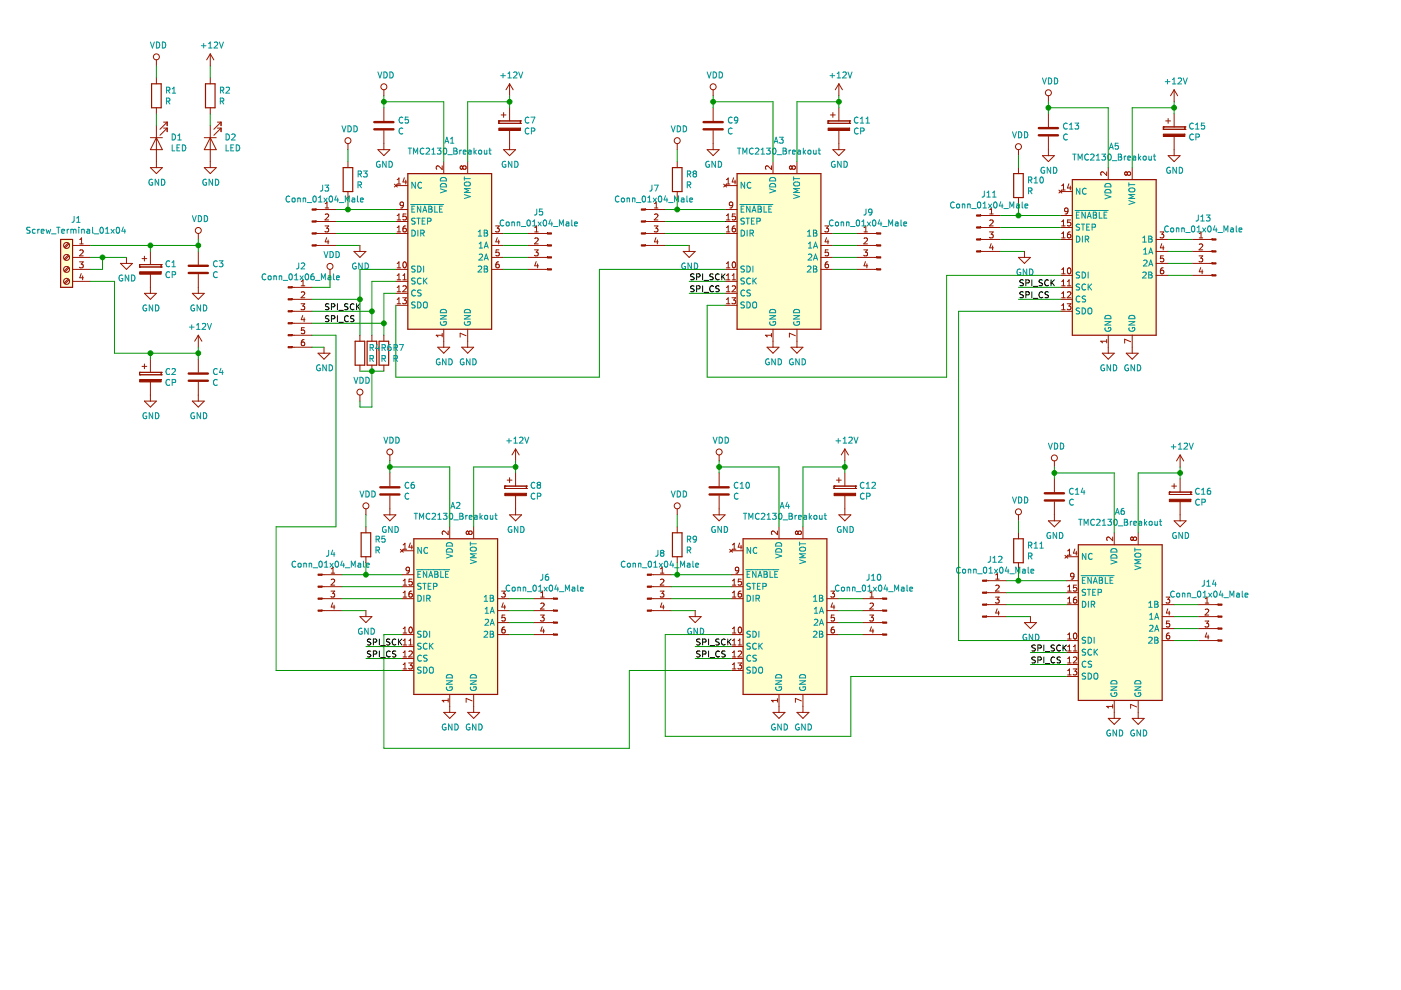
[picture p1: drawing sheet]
EESchema Schematic File Version 4
LIBS:RAMPS_1.4.2.3-cache
EELAYER 26 0
EELAYER END
$Descr A4 11693 8268
encoding utf-8
Sheet 1 1
Title ""
Date ""
Rev ""
Comp ""
Comment1 ""
Comment2 ""
Comment3 ""
Comment4 ""
$EndDescr
$Comp
L Driver_Motor:TMC2130_Breakout A1
U 1 1
P 3700 2050
F 0 "A1" H 3750 2928 50  0000 C CNN
F 1 "TMC2130_Breakout" H 3750 2837 50  0000 C CNN
F 2 "Module:Pololu_Breakout-16_15.2x20.3mm" H 3975 1300 50  0001 L CNN
F 3 "" H 3800 1750 50  0001 C CNN
	1    3700 2050
	1    0    0    -1  
$EndComp
$Comp
L Device:CP C2
U 1 1
P 1250 3150
F 0 "C2" H 1368 3196 50  0000 L CNN
F 1 "CP" H 1368 3105 50  0000 L CNN
F 2 "Capacitor_THT:CP_Radial_D10.0mm_P5.00mm" H 1288 3000 50  0001 C CNN
F 3 "~" H 1250 3150 50  0001 C CNN
	1    1250 3150
	1    0    0    -1  
$EndComp
$Comp
L Device:CP C7
U 1 1
P 4250 1050
F 0 "C7" H 4368 1096 50  0000 L CNN
F 1 "CP" H 4368 1005 50  0000 L CNN
F 2 "Capacitor_THT:CP_Radial_D10.0mm_P5.00mm" H 4288 900 50  0001 C CNN
F 3 "~" H 4250 1050 50  0001 C CNN
	1    4250 1050
	1    0    0    -1  
$EndComp
$Comp
L Device:C C4
U 1 1
P 1650 3150
F 0 "C4" H 1765 3196 50  0000 L CNN
F 1 "C" H 1765 3105 50  0000 L CNN
F 2 "Capacitor_SMD:C_0805_2012Metric" H 1688 3000 50  0001 C CNN
F 3 "~" H 1650 3150 50  0001 C CNN
	1    1650 3150
	1    0    0    -1  
$EndComp
$Comp
L Device:C C5
U 1 1
P 3200 1050
F 0 "C5" H 3315 1096 50  0000 L CNN
F 1 "C" H 3315 1005 50  0000 L CNN
F 2 "Capacitor_SMD:C_0805_2012Metric" H 3238 900 50  0001 C CNN
F 3 "~" H 3200 1050 50  0001 C CNN
	1    3200 1050
	1    0    0    -1  
$EndComp
$Comp
L Connector:Conn_01x04_Male J5
U 1 1
P 4600 2050
F 0 "J5" H 4706 2328 50  0000 C CNN
F 1 "Conn_01x04_Male" H 4706 2237 50  0000 C CNN
F 2 "Connector_PinHeader_2.54mm:PinHeader_1x04_P2.54mm_Vertical" H 4600 2050 50  0001 C CNN
F 3 "~" H 4600 2050 50  0001 C CNN
	1    4600 2050
	-1   0    0    -1  
$EndComp
Wire Wire Line
	4400 1950 4200 1950
Wire Wire Line
	4400 2050 4200 2050
Wire Wire Line
	4200 2150 4400 2150
Wire Wire Line
	4200 2250 4400 2250
$Comp
L power:GND #PWR025
U 1 1
P 4250 1200
F 0 "#PWR025" H 4250 950 50  0001 C CNN
F 1 "GND" H 4255 1027 50  0000 C CNN
F 2 "" H 4250 1200 50  0001 C CNN
F 3 "" H 4250 1200 50  0001 C CNN
	1    4250 1200
	1    0    0    -1  
$EndComp
$Comp
L power:GND #PWR017
U 1 1
P 3200 1200
F 0 "#PWR017" H 3200 950 50  0001 C CNN
F 1 "GND" H 3205 1027 50  0000 C CNN
F 2 "" H 3200 1200 50  0001 C CNN
F 3 "" H 3200 1200 50  0001 C CNN
	1    3200 1200
	1    0    0    -1  
$EndComp
$Comp
L power:GND #PWR020
U 1 1
P 3700 2850
F 0 "#PWR020" H 3700 2600 50  0001 C CNN
F 1 "GND" H 3705 2677 50  0000 C CNN
F 2 "" H 3700 2850 50  0001 C CNN
F 3 "" H 3700 2850 50  0001 C CNN
	1    3700 2850
	1    0    0    -1  
$EndComp
$Comp
L power:GND #PWR022
U 1 1
P 3900 2850
F 0 "#PWR022" H 3900 2600 50  0001 C CNN
F 1 "GND" H 3905 2677 50  0000 C CNN
F 2 "" H 3900 2850 50  0001 C CNN
F 3 "" H 3900 2850 50  0001 C CNN
	1    3900 2850
	1    0    0    -1  
$EndComp
$Comp
L power:+12V #PWR024
U 1 1
P 4250 800
F 0 "#PWR024" H 4250 650 50  0001 C CNN
F 1 "+12V" H 4265 973 50  0000 C CNN
F 2 "" H 4250 800 50  0001 C CNN
F 3 "" H 4250 800 50  0001 C CNN
	1    4250 800 
	1    0    0    -1  
$EndComp
$Comp
L power:VDD #PWR016
U 1 1
P 3200 800
F 0 "#PWR016" H 3200 650 50  0001 C CNN
F 1 "VDD" H 3217 973 50  0000 C CNN
F 2 "" H 3200 800 50  0001 C CNN
F 3 "" H 3200 800 50  0001 C CNN
	1    3200 800 
	1    0    0    -1  
$EndComp
Wire Wire Line
	3900 1350 3900 850 
Wire Wire Line
	4250 850  4250 900 
Wire Wire Line
	4250 800  4250 850 
Connection ~ 4250 850 
Wire Wire Line
	3700 1350 3700 850 
Wire Wire Line
	3700 850  3200 850 
Wire Wire Line
	3200 850  3200 800 
Wire Wire Line
	3200 900  3200 850 
Connection ~ 3200 850 
Wire Wire Line
	3900 850  4250 850 
$Comp
L Connector:Conn_01x04_Male J3
U 1 1
P 2600 1850
F 0 "J3" H 2706 2128 50  0000 C CNN
F 1 "Conn_01x04_Male" H 2706 2037 50  0000 C CNN
F 2 "Connector_PinHeader_2.54mm:PinHeader_1x04_P2.54mm_Vertical" H 2600 1850 50  0001 C CNN
F 3 "~" H 2600 1850 50  0001 C CNN
	1    2600 1850
	1    0    0    -1  
$EndComp
Wire Wire Line
	3000 2050 2800 2050
$Comp
L power:GND #PWR014
U 1 1
P 3000 2050
F 0 "#PWR014" H 3000 1800 50  0001 C CNN
F 1 "GND" H 3005 1877 50  0000 C CNN
F 2 "" H 3000 2050 50  0001 C CNN
F 3 "" H 3000 2050 50  0001 C CNN
	1    3000 2050
	1    0    0    -1  
$EndComp
Wire Wire Line
	2800 1750 2900 1750
Wire Wire Line
	2800 1850 3300 1850
Wire Wire Line
	2800 1950 3300 1950
$Comp
L Device:CP C1
U 1 1
P 1250 2250
F 0 "C1" H 1368 2296 50  0000 L CNN
F 1 "CP" H 1368 2205 50  0000 L CNN
F 2 "Capacitor_THT:CP_Radial_D10.0mm_P5.00mm" H 1288 2100 50  0001 C CNN
F 3 "~" H 1250 2250 50  0001 C CNN
	1    1250 2250
	1    0    0    -1  
$EndComp
$Comp
L Device:C C3
U 1 1
P 1650 2250
F 0 "C3" H 1765 2296 50  0000 L CNN
F 1 "C" H 1765 2205 50  0000 L CNN
F 2 "Capacitor_SMD:C_0805_2012Metric" H 1688 2100 50  0001 C CNN
F 3 "~" H 1650 2250 50  0001 C CNN
	1    1650 2250
	1    0    0    -1  
$EndComp
$Comp
L power:GND #PWR07
U 1 1
P 1650 2400
F 0 "#PWR07" H 1650 2150 50  0001 C CNN
F 1 "GND" H 1655 2227 50  0000 C CNN
F 2 "" H 1650 2400 50  0001 C CNN
F 3 "" H 1650 2400 50  0001 C CNN
	1    1650 2400
	1    0    0    -1  
$EndComp
$Comp
L power:GND #PWR02
U 1 1
P 1250 2400
F 0 "#PWR02" H 1250 2150 50  0001 C CNN
F 1 "GND" H 1255 2227 50  0000 C CNN
F 2 "" H 1250 2400 50  0001 C CNN
F 3 "" H 1250 2400 50  0001 C CNN
	1    1250 2400
	1    0    0    -1  
$EndComp
$Comp
L power:GND #PWR03
U 1 1
P 1250 3300
F 0 "#PWR03" H 1250 3050 50  0001 C CNN
F 1 "GND" H 1255 3127 50  0000 C CNN
F 2 "" H 1250 3300 50  0001 C CNN
F 3 "" H 1250 3300 50  0001 C CNN
	1    1250 3300
	1    0    0    -1  
$EndComp
$Comp
L power:GND #PWR09
U 1 1
P 1650 3300
F 0 "#PWR09" H 1650 3050 50  0001 C CNN
F 1 "GND" H 1655 3127 50  0000 C CNN
F 2 "" H 1650 3300 50  0001 C CNN
F 3 "" H 1650 3300 50  0001 C CNN
	1    1650 3300
	1    0    0    -1  
$EndComp
$Comp
L power:VDD #PWR06
U 1 1
P 1650 2000
F 0 "#PWR06" H 1650 1850 50  0001 C CNN
F 1 "VDD" H 1667 2173 50  0000 C CNN
F 2 "" H 1650 2000 50  0001 C CNN
F 3 "" H 1650 2000 50  0001 C CNN
	1    1650 2000
	1    0    0    -1  
$EndComp
$Comp
L power:+12V #PWR08
U 1 1
P 1650 2900
F 0 "#PWR08" H 1650 2750 50  0001 C CNN
F 1 "+12V" H 1665 3073 50  0000 C CNN
F 2 "" H 1650 2900 50  0001 C CNN
F 3 "" H 1650 2900 50  0001 C CNN
	1    1650 2900
	1    0    0    -1  
$EndComp
Wire Wire Line
	1250 3000 1250 2950
Wire Wire Line
	1250 2950 1650 2950
Wire Wire Line
	1650 2950 1650 2900
Wire Wire Line
	1650 3000 1650 2950
Connection ~ 1650 2950
Wire Wire Line
	1250 2100 1250 2050
Wire Wire Line
	1250 2050 1650 2050
Wire Wire Line
	1650 2050 1650 2000
Wire Wire Line
	1650 2100 1650 2050
Connection ~ 1650 2050
$Comp
L Connector:Screw_Terminal_01x04 J1
U 1 1
P 550 2150
F 0 "J1" H 470 2467 50  0000 C CNN
F 1 "Screw_Terminal_01x04" H 470 2376 50  0000 C CNN
F 2 "TerminalBlock_4Ucon:TerminalBlock_4Ucon_1x04_P3.50mm_Horizontal" H 550 2150 50  0001 C CNN
F 3 "~" H 550 2150 50  0001 C CNN
	1    550  2150
	-1   0    0    -1  
$EndComp
Wire Wire Line
	1250 2050 750  2050
Connection ~ 1250 2050
Wire Wire Line
	750  2350 950  2350
Wire Wire Line
	950  2350 950  2950
Wire Wire Line
	950  2950 1250 2950
Connection ~ 1250 2950
$Comp
L power:GND #PWR01
U 1 1
P 1050 2150
F 0 "#PWR01" H 1050 1900 50  0001 C CNN
F 1 "GND" H 1055 1977 50  0000 C CNN
F 2 "" H 1050 2150 50  0001 C CNN
F 3 "" H 1050 2150 50  0001 C CNN
	1    1050 2150
	1    0    0    -1  
$EndComp
Wire Wire Line
	1050 2150 850  2150
Wire Wire Line
	750  2250 850  2250
Wire Wire Line
	850  2250 850  2150
Connection ~ 850  2150
Wire Wire Line
	850  2150 750  2150
$Comp
L Device:LED D1
U 1 1
P 1300 1200
F 0 "D1" V 1245 1083 50  0000 R CNN
F 1 "LED" V 1336 1083 50  0000 R CNN
F 2 "LED_THT:LED_D1.8mm_W3.3mm_H2.4mm" H 1300 1200 50  0001 C CNN
F 3 "~" H 1300 1200 50  0001 C CNN
	1    1300 1200
	0    -1   1    0   
$EndComp
$Comp
L Device:R R1
U 1 1
P 1300 800
F 0 "R1" H 1370 846 50  0000 L CNN
F 1 "R" H 1370 755 50  0000 L CNN
F 2 "Resistor_SMD:R_0805_2012Metric" V 1230 800 50  0001 C CNN
F 3 "~" H 1300 800 50  0001 C CNN
	1    1300 800 
	1    0    0    -1  
$EndComp
$Comp
L power:GND #PWR05
U 1 1
P 1300 1350
F 0 "#PWR05" H 1300 1100 50  0001 C CNN
F 1 "GND" H 1305 1177 50  0000 C CNN
F 2 "" H 1300 1350 50  0001 C CNN
F 3 "" H 1300 1350 50  0001 C CNN
	1    1300 1350
	1    0    0    -1  
$EndComp
$Comp
L power:VDD #PWR04
U 1 1
P 1300 550
F 0 "#PWR04" H 1300 400 50  0001 C CNN
F 1 "VDD" H 1317 723 50  0000 C CNN
F 2 "" H 1300 550 50  0001 C CNN
F 3 "" H 1300 550 50  0001 C CNN
	1    1300 550 
	1    0    0    -1  
$EndComp
Wire Wire Line
	1300 550  1300 650 
Wire Wire Line
	1300 950  1300 1050
$Comp
L Device:LED D2
U 1 1
P 1750 1200
F 0 "D2" V 1695 1083 50  0000 R CNN
F 1 "LED" V 1786 1083 50  0000 R CNN
F 2 "LED_THT:LED_D1.8mm_W3.3mm_H2.4mm" H 1750 1200 50  0001 C CNN
F 3 "~" H 1750 1200 50  0001 C CNN
	1    1750 1200
	0    -1   1    0   
$EndComp
$Comp
L Device:R R2
U 1 1
P 1750 800
F 0 "R2" H 1820 846 50  0000 L CNN
F 1 "R" H 1820 755 50  0000 L CNN
F 2 "Resistor_SMD:R_0805_2012Metric" V 1680 800 50  0001 C CNN
F 3 "~" H 1750 800 50  0001 C CNN
	1    1750 800 
	1    0    0    -1  
$EndComp
$Comp
L power:GND #PWR011
U 1 1
P 1750 1350
F 0 "#PWR011" H 1750 1100 50  0001 C CNN
F 1 "GND" H 1755 1177 50  0000 C CNN
F 2 "" H 1750 1350 50  0001 C CNN
F 3 "" H 1750 1350 50  0001 C CNN
	1    1750 1350
	1    0    0    -1  
$EndComp
Wire Wire Line
	1750 550  1750 650 
Wire Wire Line
	1750 950  1750 1050
$Comp
L power:+12V #PWR010
U 1 1
P 1750 550
F 0 "#PWR010" H 1750 400 50  0001 C CNN
F 1 "+12V" H 1765 723 50  0000 C CNN
F 2 "" H 1750 550 50  0001 C CNN
F 3 "" H 1750 550 50  0001 C CNN
	1    1750 550 
	1    0    0    -1  
$EndComp
$Comp
L Driver_Motor:TMC2130_Breakout A3
U 1 1
P 6450 2050
F 0 "A3" H 6500 2928 50  0000 C CNN
F 1 "TMC2130_Breakout" H 6500 2837 50  0000 C CNN
F 2 "Module:Pololu_Breakout-16_15.2x20.3mm" H 6725 1300 50  0001 L CNN
F 3 "" H 6550 1750 50  0001 C CNN
	1    6450 2050
	1    0    0    -1  
$EndComp
$Comp
L Device:CP C11
U 1 1
P 7000 1050
F 0 "C11" H 7118 1096 50  0000 L CNN
F 1 "CP" H 7118 1005 50  0000 L CNN
F 2 "Capacitor_THT:CP_Radial_D10.0mm_P5.00mm" H 7038 900 50  0001 C CNN
F 3 "~" H 7000 1050 50  0001 C CNN
	1    7000 1050
	1    0    0    -1  
$EndComp
$Comp
L Device:C C9
U 1 1
P 5950 1050
F 0 "C9" H 6065 1096 50  0000 L CNN
F 1 "C" H 6065 1005 50  0000 L CNN
F 2 "Capacitor_SMD:C_0805_2012Metric" H 5988 900 50  0001 C CNN
F 3 "~" H 5950 1050 50  0001 C CNN
	1    5950 1050
	1    0    0    -1  
$EndComp
$Comp
L Connector:Conn_01x04_Male J9
U 1 1
P 7350 2050
F 0 "J9" H 7456 2328 50  0000 C CNN
F 1 "Conn_01x04_Male" H 7456 2237 50  0000 C CNN
F 2 "Connector_PinHeader_2.54mm:PinHeader_1x04_P2.54mm_Vertical" H 7350 2050 50  0001 C CNN
F 3 "~" H 7350 2050 50  0001 C CNN
	1    7350 2050
	-1   0    0    -1  
$EndComp
Wire Wire Line
	7150 1950 6950 1950
Wire Wire Line
	7150 2050 6950 2050
Wire Wire Line
	6950 2150 7150 2150
Wire Wire Line
	6950 2250 7150 2250
$Comp
L power:GND #PWR039
U 1 1
P 7000 1200
F 0 "#PWR039" H 7000 950 50  0001 C CNN
F 1 "GND" H 7005 1027 50  0000 C CNN
F 2 "" H 7000 1200 50  0001 C CNN
F 3 "" H 7000 1200 50  0001 C CNN
	1    7000 1200
	1    0    0    -1  
$EndComp
$Comp
L power:GND #PWR031
U 1 1
P 5950 1200
F 0 "#PWR031" H 5950 950 50  0001 C CNN
F 1 "GND" H 5955 1027 50  0000 C CNN
F 2 "" H 5950 1200 50  0001 C CNN
F 3 "" H 5950 1200 50  0001 C CNN
	1    5950 1200
	1    0    0    -1  
$EndComp
$Comp
L power:GND #PWR034
U 1 1
P 6450 2850
F 0 "#PWR034" H 6450 2600 50  0001 C CNN
F 1 "GND" H 6455 2677 50  0000 C CNN
F 2 "" H 6450 2850 50  0001 C CNN
F 3 "" H 6450 2850 50  0001 C CNN
	1    6450 2850
	1    0    0    -1  
$EndComp
$Comp
L power:GND #PWR036
U 1 1
P 6650 2850
F 0 "#PWR036" H 6650 2600 50  0001 C CNN
F 1 "GND" H 6655 2677 50  0000 C CNN
F 2 "" H 6650 2850 50  0001 C CNN
F 3 "" H 6650 2850 50  0001 C CNN
	1    6650 2850
	1    0    0    -1  
$EndComp
$Comp
L power:+12V #PWR038
U 1 1
P 7000 800
F 0 "#PWR038" H 7000 650 50  0001 C CNN
F 1 "+12V" H 7015 973 50  0000 C CNN
F 2 "" H 7000 800 50  0001 C CNN
F 3 "" H 7000 800 50  0001 C CNN
	1    7000 800 
	1    0    0    -1  
$EndComp
$Comp
L power:VDD #PWR030
U 1 1
P 5950 800
F 0 "#PWR030" H 5950 650 50  0001 C CNN
F 1 "VDD" H 5967 973 50  0000 C CNN
F 2 "" H 5950 800 50  0001 C CNN
F 3 "" H 5950 800 50  0001 C CNN
	1    5950 800 
	1    0    0    -1  
$EndComp
Wire Wire Line
	6650 1350 6650 850 
Wire Wire Line
	7000 850  7000 900 
Wire Wire Line
	7000 800  7000 850 
Connection ~ 7000 850 
Wire Wire Line
	6450 1350 6450 850 
Wire Wire Line
	6450 850  5950 850 
Wire Wire Line
	5950 850  5950 800 
Wire Wire Line
	5950 900  5950 850 
Connection ~ 5950 850 
Wire Wire Line
	6650 850  7000 850 
$Comp
L Connector:Conn_01x04_Male J7
U 1 1
P 5350 1850
F 0 "J7" H 5456 2128 50  0000 C CNN
F 1 "Conn_01x04_Male" H 5456 2037 50  0000 C CNN
F 2 "Connector_PinHeader_2.54mm:PinHeader_1x04_P2.54mm_Vertical" H 5350 1850 50  0001 C CNN
F 3 "~" H 5350 1850 50  0001 C CNN
	1    5350 1850
	1    0    0    -1  
$EndComp
Wire Wire Line
	5750 2050 5550 2050
$Comp
L power:GND #PWR028
U 1 1
P 5750 2050
F 0 "#PWR028" H 5750 1800 50  0001 C CNN
F 1 "GND" H 5755 1877 50  0000 C CNN
F 2 "" H 5750 2050 50  0001 C CNN
F 3 "" H 5750 2050 50  0001 C CNN
	1    5750 2050
	1    0    0    -1  
$EndComp
Wire Wire Line
	5550 1750 5650 1750
Wire Wire Line
	5550 1850 6050 1850
Wire Wire Line
	5550 1950 6050 1950
$Comp
L Driver_Motor:TMC2130_Breakout A5
U 1 1
P 9250 2100
F 0 "A5" H 9300 2978 50  0000 C CNN
F 1 "TMC2130_Breakout" H 9300 2887 50  0000 C CNN
F 2 "Module:Pololu_Breakout-16_15.2x20.3mm" H 9525 1350 50  0001 L CNN
F 3 "" H 9350 1800 50  0001 C CNN
	1    9250 2100
	1    0    0    -1  
$EndComp
$Comp
L Device:CP C15
U 1 1
P 9800 1100
F 0 "C15" H 9918 1146 50  0000 L CNN
F 1 "CP" H 9918 1055 50  0000 L CNN
F 2 "Capacitor_THT:CP_Radial_D10.0mm_P5.00mm" H 9838 950 50  0001 C CNN
F 3 "~" H 9800 1100 50  0001 C CNN
	1    9800 1100
	1    0    0    -1  
$EndComp
$Comp
L Device:C C13
U 1 1
P 8750 1100
F 0 "C13" H 8865 1146 50  0000 L CNN
F 1 "C" H 8865 1055 50  0000 L CNN
F 2 "Capacitor_SMD:C_0805_2012Metric" H 8788 950 50  0001 C CNN
F 3 "~" H 8750 1100 50  0001 C CNN
	1    8750 1100
	1    0    0    -1  
$EndComp
$Comp
L Connector:Conn_01x04_Male J13
U 1 1
P 10150 2100
F 0 "J13" H 10256 2378 50  0000 C CNN
F 1 "Conn_01x04_Male" H 10256 2287 50  0000 C CNN
F 2 "Connector_PinHeader_2.54mm:PinHeader_1x04_P2.54mm_Vertical" H 10150 2100 50  0001 C CNN
F 3 "~" H 10150 2100 50  0001 C CNN
	1    10150 2100
	-1   0    0    -1  
$EndComp
Wire Wire Line
	9950 2000 9750 2000
Wire Wire Line
	9950 2100 9750 2100
Wire Wire Line
	9750 2200 9950 2200
Wire Wire Line
	9750 2300 9950 2300
$Comp
L power:GND #PWR053
U 1 1
P 9800 1250
F 0 "#PWR053" H 9800 1000 50  0001 C CNN
F 1 "GND" H 9805 1077 50  0000 C CNN
F 2 "" H 9800 1250 50  0001 C CNN
F 3 "" H 9800 1250 50  0001 C CNN
	1    9800 1250
	1    0    0    -1  
$EndComp
$Comp
L power:GND #PWR045
U 1 1
P 8750 1250
F 0 "#PWR045" H 8750 1000 50  0001 C CNN
F 1 "GND" H 8755 1077 50  0000 C CNN
F 2 "" H 8750 1250 50  0001 C CNN
F 3 "" H 8750 1250 50  0001 C CNN
	1    8750 1250
	1    0    0    -1  
$EndComp
$Comp
L power:GND #PWR048
U 1 1
P 9250 2900
F 0 "#PWR048" H 9250 2650 50  0001 C CNN
F 1 "GND" H 9255 2727 50  0000 C CNN
F 2 "" H 9250 2900 50  0001 C CNN
F 3 "" H 9250 2900 50  0001 C CNN
	1    9250 2900
	1    0    0    -1  
$EndComp
$Comp
L power:GND #PWR050
U 1 1
P 9450 2900
F 0 "#PWR050" H 9450 2650 50  0001 C CNN
F 1 "GND" H 9455 2727 50  0000 C CNN
F 2 "" H 9450 2900 50  0001 C CNN
F 3 "" H 9450 2900 50  0001 C CNN
	1    9450 2900
	1    0    0    -1  
$EndComp
$Comp
L power:+12V #PWR052
U 1 1
P 9800 850
F 0 "#PWR052" H 9800 700 50  0001 C CNN
F 1 "+12V" H 9815 1023 50  0000 C CNN
F 2 "" H 9800 850 50  0001 C CNN
F 3 "" H 9800 850 50  0001 C CNN
	1    9800 850 
	1    0    0    -1  
$EndComp
$Comp
L power:VDD #PWR044
U 1 1
P 8750 850
F 0 "#PWR044" H 8750 700 50  0001 C CNN
F 1 "VDD" H 8767 1023 50  0000 C CNN
F 2 "" H 8750 850 50  0001 C CNN
F 3 "" H 8750 850 50  0001 C CNN
	1    8750 850 
	1    0    0    -1  
$EndComp
Wire Wire Line
	9450 1400 9450 900 
Wire Wire Line
	9800 900  9800 950 
Wire Wire Line
	9800 850  9800 900 
Connection ~ 9800 900 
Wire Wire Line
	9250 1400 9250 900 
Wire Wire Line
	9250 900  8750 900 
Wire Wire Line
	8750 900  8750 850 
Wire Wire Line
	8750 950  8750 900 
Connection ~ 8750 900 
Wire Wire Line
	9450 900  9800 900 
$Comp
L Connector:Conn_01x04_Male J11
U 1 1
P 8150 1900
F 0 "J11" H 8256 2178 50  0000 C CNN
F 1 "Conn_01x04_Male" H 8256 2087 50  0000 C CNN
F 2 "Connector_PinHeader_2.54mm:PinHeader_1x04_P2.54mm_Vertical" H 8150 1900 50  0001 C CNN
F 3 "~" H 8150 1900 50  0001 C CNN
	1    8150 1900
	1    0    0    -1  
$EndComp
Wire Wire Line
	8550 2100 8350 2100
$Comp
L power:GND #PWR042
U 1 1
P 8550 2100
F 0 "#PWR042" H 8550 1850 50  0001 C CNN
F 1 "GND" H 8555 1927 50  0000 C CNN
F 2 "" H 8550 2100 50  0001 C CNN
F 3 "" H 8550 2100 50  0001 C CNN
	1    8550 2100
	1    0    0    -1  
$EndComp
Wire Wire Line
	8350 1800 8500 1800
Wire Wire Line
	8350 1900 8850 1900
Wire Wire Line
	8350 2000 8850 2000
$Comp
L Driver_Motor:TMC2130_Breakout A2
U 1 1
P 3750 5100
F 0 "A2" H 3800 5978 50  0000 C CNN
F 1 "TMC2130_Breakout" H 3800 5887 50  0000 C CNN
F 2 "Module:Pololu_Breakout-16_15.2x20.3mm" H 4025 4350 50  0001 L CNN
F 3 "" H 3850 4800 50  0001 C CNN
	1    3750 5100
	1    0    0    -1  
$EndComp
$Comp
L Device:CP C8
U 1 1
P 4300 4100
F 0 "C8" H 4418 4146 50  0000 L CNN
F 1 "CP" H 4418 4055 50  0000 L CNN
F 2 "Capacitor_THT:CP_Radial_D10.0mm_P5.00mm" H 4338 3950 50  0001 C CNN
F 3 "~" H 4300 4100 50  0001 C CNN
	1    4300 4100
	1    0    0    -1  
$EndComp
$Comp
L Device:C C6
U 1 1
P 3250 4100
F 0 "C6" H 3365 4146 50  0000 L CNN
F 1 "C" H 3365 4055 50  0000 L CNN
F 2 "Capacitor_SMD:C_0805_2012Metric" H 3288 3950 50  0001 C CNN
F 3 "~" H 3250 4100 50  0001 C CNN
	1    3250 4100
	1    0    0    -1  
$EndComp
$Comp
L Connector:Conn_01x04_Male J6
U 1 1
P 4650 5100
F 0 "J6" H 4756 5378 50  0000 C CNN
F 1 "Conn_01x04_Male" H 4756 5287 50  0000 C CNN
F 2 "Connector_PinHeader_2.54mm:PinHeader_1x04_P2.54mm_Vertical" H 4650 5100 50  0001 C CNN
F 3 "~" H 4650 5100 50  0001 C CNN
	1    4650 5100
	-1   0    0    -1  
$EndComp
Wire Wire Line
	4450 5000 4250 5000
Wire Wire Line
	4450 5100 4250 5100
Wire Wire Line
	4250 5200 4450 5200
Wire Wire Line
	4250 5300 4450 5300
$Comp
L power:GND #PWR027
U 1 1
P 4300 4250
F 0 "#PWR027" H 4300 4000 50  0001 C CNN
F 1 "GND" H 4305 4077 50  0000 C CNN
F 2 "" H 4300 4250 50  0001 C CNN
F 3 "" H 4300 4250 50  0001 C CNN
	1    4300 4250
	1    0    0    -1  
$EndComp
$Comp
L power:GND #PWR019
U 1 1
P 3250 4250
F 0 "#PWR019" H 3250 4000 50  0001 C CNN
F 1 "GND" H 3255 4077 50  0000 C CNN
F 2 "" H 3250 4250 50  0001 C CNN
F 3 "" H 3250 4250 50  0001 C CNN
	1    3250 4250
	1    0    0    -1  
$EndComp
$Comp
L power:GND #PWR021
U 1 1
P 3750 5900
F 0 "#PWR021" H 3750 5650 50  0001 C CNN
F 1 "GND" H 3755 5727 50  0000 C CNN
F 2 "" H 3750 5900 50  0001 C CNN
F 3 "" H 3750 5900 50  0001 C CNN
	1    3750 5900
	1    0    0    -1  
$EndComp
$Comp
L power:GND #PWR023
U 1 1
P 3950 5900
F 0 "#PWR023" H 3950 5650 50  0001 C CNN
F 1 "GND" H 3955 5727 50  0000 C CNN
F 2 "" H 3950 5900 50  0001 C CNN
F 3 "" H 3950 5900 50  0001 C CNN
	1    3950 5900
	1    0    0    -1  
$EndComp
$Comp
L power:+12V #PWR026
U 1 1
P 4300 3850
F 0 "#PWR026" H 4300 3700 50  0001 C CNN
F 1 "+12V" H 4315 4023 50  0000 C CNN
F 2 "" H 4300 3850 50  0001 C CNN
F 3 "" H 4300 3850 50  0001 C CNN
	1    4300 3850
	1    0    0    -1  
$EndComp
$Comp
L power:VDD #PWR018
U 1 1
P 3250 3850
F 0 "#PWR018" H 3250 3700 50  0001 C CNN
F 1 "VDD" H 3267 4023 50  0000 C CNN
F 2 "" H 3250 3850 50  0001 C CNN
F 3 "" H 3250 3850 50  0001 C CNN
	1    3250 3850
	1    0    0    -1  
$EndComp
Wire Wire Line
	3950 4400 3950 3900
Wire Wire Line
	4300 3900 4300 3950
Wire Wire Line
	4300 3850 4300 3900
Connection ~ 4300 3900
Wire Wire Line
	3750 4400 3750 3900
Wire Wire Line
	3750 3900 3250 3900
Wire Wire Line
	3250 3900 3250 3850
Wire Wire Line
	3250 3950 3250 3900
Connection ~ 3250 3900
Wire Wire Line
	3950 3900 4300 3900
$Comp
L Connector:Conn_01x04_Male J4
U 1 1
P 2650 4900
F 0 "J4" H 2756 5178 50  0000 C CNN
F 1 "Conn_01x04_Male" H 2756 5087 50  0000 C CNN
F 2 "Connector_PinHeader_2.54mm:PinHeader_1x04_P2.54mm_Vertical" H 2650 4900 50  0001 C CNN
F 3 "~" H 2650 4900 50  0001 C CNN
	1    2650 4900
	1    0    0    -1  
$EndComp
Wire Wire Line
	3050 5100 2850 5100
$Comp
L power:GND #PWR015
U 1 1
P 3050 5100
F 0 "#PWR015" H 3050 4850 50  0001 C CNN
F 1 "GND" H 3055 4927 50  0000 C CNN
F 2 "" H 3050 5100 50  0001 C CNN
F 3 "" H 3050 5100 50  0001 C CNN
	1    3050 5100
	1    0    0    -1  
$EndComp
Wire Wire Line
	2850 4800 3050 4800
Wire Wire Line
	2850 4900 3350 4900
Wire Wire Line
	2850 5000 3350 5000
$Comp
L Driver_Motor:TMC2130_Breakout A4
U 1 1
P 6500 5100
F 0 "A4" H 6550 5978 50  0000 C CNN
F 1 "TMC2130_Breakout" H 6550 5887 50  0000 C CNN
F 2 "Module:Pololu_Breakout-16_15.2x20.3mm" H 6775 4350 50  0001 L CNN
F 3 "" H 6600 4800 50  0001 C CNN
	1    6500 5100
	1    0    0    -1  
$EndComp
$Comp
L Device:CP C12
U 1 1
P 7050 4100
F 0 "C12" H 7168 4146 50  0000 L CNN
F 1 "CP" H 7168 4055 50  0000 L CNN
F 2 "Capacitor_THT:CP_Radial_D10.0mm_P5.00mm" H 7088 3950 50  0001 C CNN
F 3 "~" H 7050 4100 50  0001 C CNN
	1    7050 4100
	1    0    0    -1  
$EndComp
$Comp
L Device:C C10
U 1 1
P 6000 4100
F 0 "C10" H 6115 4146 50  0000 L CNN
F 1 "C" H 6115 4055 50  0000 L CNN
F 2 "Capacitor_SMD:C_0805_2012Metric" H 6038 3950 50  0001 C CNN
F 3 "~" H 6000 4100 50  0001 C CNN
	1    6000 4100
	1    0    0    -1  
$EndComp
$Comp
L Connector:Conn_01x04_Male J10
U 1 1
P 7400 5100
F 0 "J10" H 7506 5378 50  0000 C CNN
F 1 "Conn_01x04_Male" H 7506 5287 50  0000 C CNN
F 2 "Connector_PinHeader_2.54mm:PinHeader_1x04_P2.54mm_Vertical" H 7400 5100 50  0001 C CNN
F 3 "~" H 7400 5100 50  0001 C CNN
	1    7400 5100
	-1   0    0    -1  
$EndComp
Wire Wire Line
	7200 5000 7000 5000
Wire Wire Line
	7200 5100 7000 5100
Wire Wire Line
	7000 5200 7200 5200
Wire Wire Line
	7000 5300 7200 5300
$Comp
L power:GND #PWR041
U 1 1
P 7050 4250
F 0 "#PWR041" H 7050 4000 50  0001 C CNN
F 1 "GND" H 7055 4077 50  0000 C CNN
F 2 "" H 7050 4250 50  0001 C CNN
F 3 "" H 7050 4250 50  0001 C CNN
	1    7050 4250
	1    0    0    -1  
$EndComp
$Comp
L power:GND #PWR033
U 1 1
P 6000 4250
F 0 "#PWR033" H 6000 4000 50  0001 C CNN
F 1 "GND" H 6005 4077 50  0000 C CNN
F 2 "" H 6000 4250 50  0001 C CNN
F 3 "" H 6000 4250 50  0001 C CNN
	1    6000 4250
	1    0    0    -1  
$EndComp
$Comp
L power:GND #PWR035
U 1 1
P 6500 5900
F 0 "#PWR035" H 6500 5650 50  0001 C CNN
F 1 "GND" H 6505 5727 50  0000 C CNN
F 2 "" H 6500 5900 50  0001 C CNN
F 3 "" H 6500 5900 50  0001 C CNN
	1    6500 5900
	1    0    0    -1  
$EndComp
$Comp
L power:GND #PWR037
U 1 1
P 6700 5900
F 0 "#PWR037" H 6700 5650 50  0001 C CNN
F 1 "GND" H 6705 5727 50  0000 C CNN
F 2 "" H 6700 5900 50  0001 C CNN
F 3 "" H 6700 5900 50  0001 C CNN
	1    6700 5900
	1    0    0    -1  
$EndComp
$Comp
L power:+12V #PWR040
U 1 1
P 7050 3850
F 0 "#PWR040" H 7050 3700 50  0001 C CNN
F 1 "+12V" H 7065 4023 50  0000 C CNN
F 2 "" H 7050 3850 50  0001 C CNN
F 3 "" H 7050 3850 50  0001 C CNN
	1    7050 3850
	1    0    0    -1  
$EndComp
$Comp
L power:VDD #PWR032
U 1 1
P 6000 3850
F 0 "#PWR032" H 6000 3700 50  0001 C CNN
F 1 "VDD" H 6017 4023 50  0000 C CNN
F 2 "" H 6000 3850 50  0001 C CNN
F 3 "" H 6000 3850 50  0001 C CNN
	1    6000 3850
	1    0    0    -1  
$EndComp
Wire Wire Line
	6700 4400 6700 3900
Wire Wire Line
	7050 3900 7050 3950
Wire Wire Line
	7050 3850 7050 3900
Connection ~ 7050 3900
Wire Wire Line
	6500 4400 6500 3900
Wire Wire Line
	6500 3900 6000 3900
Wire Wire Line
	6000 3900 6000 3850
Wire Wire Line
	6000 3950 6000 3900
Connection ~ 6000 3900
Wire Wire Line
	6700 3900 7050 3900
$Comp
L Connector:Conn_01x04_Male J8
U 1 1
P 5400 4900
F 0 "J8" H 5506 5178 50  0000 C CNN
F 1 "Conn_01x04_Male" H 5506 5087 50  0000 C CNN
F 2 "Connector_PinHeader_2.54mm:PinHeader_1x04_P2.54mm_Vertical" H 5400 4900 50  0001 C CNN
F 3 "~" H 5400 4900 50  0001 C CNN
	1    5400 4900
	1    0    0    -1  
$EndComp
Wire Wire Line
	5800 5100 5600 5100
$Comp
L power:GND #PWR029
U 1 1
P 5800 5100
F 0 "#PWR029" H 5800 4850 50  0001 C CNN
F 1 "GND" H 5805 4927 50  0000 C CNN
F 2 "" H 5800 5100 50  0001 C CNN
F 3 "" H 5800 5100 50  0001 C CNN
	1    5800 5100
	1    0    0    -1  
$EndComp
Wire Wire Line
	5600 4800 5650 4800
Wire Wire Line
	5600 4900 6100 4900
Wire Wire Line
	5600 5000 6100 5000
$Comp
L Driver_Motor:TMC2130_Breakout A6
U 1 1
P 9300 5150
F 0 "A6" H 9350 6028 50  0000 C CNN
F 1 "TMC2130_Breakout" H 9350 5937 50  0000 C CNN
F 2 "Module:Pololu_Breakout-16_15.2x20.3mm" H 9575 4400 50  0001 L CNN
F 3 "" H 9400 4850 50  0001 C CNN
	1    9300 5150
	1    0    0    -1  
$EndComp
$Comp
L Device:CP C16
U 1 1
P 9850 4150
F 0 "C16" H 9968 4196 50  0000 L CNN
F 1 "CP" H 9968 4105 50  0000 L CNN
F 2 "Capacitor_THT:CP_Radial_D10.0mm_P5.00mm" H 9888 4000 50  0001 C CNN
F 3 "~" H 9850 4150 50  0001 C CNN
	1    9850 4150
	1    0    0    -1  
$EndComp
$Comp
L Device:C C14
U 1 1
P 8800 4150
F 0 "C14" H 8915 4196 50  0000 L CNN
F 1 "C" H 8915 4105 50  0000 L CNN
F 2 "Capacitor_SMD:C_0805_2012Metric" H 8838 4000 50  0001 C CNN
F 3 "~" H 8800 4150 50  0001 C CNN
	1    8800 4150
	1    0    0    -1  
$EndComp
$Comp
L Connector:Conn_01x04_Male J14
U 1 1
P 10200 5150
F 0 "J14" H 10306 5428 50  0000 C CNN
F 1 "Conn_01x04_Male" H 10306 5337 50  0000 C CNN
F 2 "Connector_PinHeader_2.54mm:PinHeader_1x04_P2.54mm_Vertical" H 10200 5150 50  0001 C CNN
F 3 "~" H 10200 5150 50  0001 C CNN
	1    10200 5150
	-1   0    0    -1  
$EndComp
Wire Wire Line
	10000 5050 9800 5050
Wire Wire Line
	10000 5150 9800 5150
Wire Wire Line
	9800 5250 10000 5250
Wire Wire Line
	9800 5350 10000 5350
$Comp
L power:GND #PWR055
U 1 1
P 9850 4300
F 0 "#PWR055" H 9850 4050 50  0001 C CNN
F 1 "GND" H 9855 4127 50  0000 C CNN
F 2 "" H 9850 4300 50  0001 C CNN
F 3 "" H 9850 4300 50  0001 C CNN
	1    9850 4300
	1    0    0    -1  
$EndComp
$Comp
L power:GND #PWR047
U 1 1
P 8800 4300
F 0 "#PWR047" H 8800 4050 50  0001 C CNN
F 1 "GND" H 8805 4127 50  0000 C CNN
F 2 "" H 8800 4300 50  0001 C CNN
F 3 "" H 8800 4300 50  0001 C CNN
	1    8800 4300
	1    0    0    -1  
$EndComp
$Comp
L power:GND #PWR049
U 1 1
P 9300 5950
F 0 "#PWR049" H 9300 5700 50  0001 C CNN
F 1 "GND" H 9305 5777 50  0000 C CNN
F 2 "" H 9300 5950 50  0001 C CNN
F 3 "" H 9300 5950 50  0001 C CNN
	1    9300 5950
	1    0    0    -1  
$EndComp
$Comp
L power:GND #PWR051
U 1 1
P 9500 5950
F 0 "#PWR051" H 9500 5700 50  0001 C CNN
F 1 "GND" H 9505 5777 50  0000 C CNN
F 2 "" H 9500 5950 50  0001 C CNN
F 3 "" H 9500 5950 50  0001 C CNN
	1    9500 5950
	1    0    0    -1  
$EndComp
$Comp
L power:+12V #PWR054
U 1 1
P 9850 3900
F 0 "#PWR054" H 9850 3750 50  0001 C CNN
F 1 "+12V" H 9865 4073 50  0000 C CNN
F 2 "" H 9850 3900 50  0001 C CNN
F 3 "" H 9850 3900 50  0001 C CNN
	1    9850 3900
	1    0    0    -1  
$EndComp
$Comp
L power:VDD #PWR046
U 1 1
P 8800 3900
F 0 "#PWR046" H 8800 3750 50  0001 C CNN
F 1 "VDD" H 8817 4073 50  0000 C CNN
F 2 "" H 8800 3900 50  0001 C CNN
F 3 "" H 8800 3900 50  0001 C CNN
	1    8800 3900
	1    0    0    -1  
$EndComp
Wire Wire Line
	9500 4450 9500 3950
Wire Wire Line
	9850 3950 9850 4000
Wire Wire Line
	9850 3900 9850 3950
Connection ~ 9850 3950
Wire Wire Line
	9300 4450 9300 3950
Wire Wire Line
	9300 3950 8800 3950
Wire Wire Line
	8800 3950 8800 3900
Wire Wire Line
	8800 4000 8800 3950
Connection ~ 8800 3950
Wire Wire Line
	9500 3950 9850 3950
$Comp
L Connector:Conn_01x04_Male J12
U 1 1
P 8200 4950
F 0 "J12" H 8306 5228 50  0000 C CNN
F 1 "Conn_01x04_Male" H 8306 5137 50  0000 C CNN
F 2 "Connector_PinHeader_2.54mm:PinHeader_1x04_P2.54mm_Vertical" H 8200 4950 50  0001 C CNN
F 3 "~" H 8200 4950 50  0001 C CNN
	1    8200 4950
	1    0    0    -1  
$EndComp
Wire Wire Line
	8600 5150 8400 5150
$Comp
L power:GND #PWR043
U 1 1
P 8600 5150
F 0 "#PWR043" H 8600 4900 50  0001 C CNN
F 1 "GND" H 8605 4977 50  0000 C CNN
F 2 "" H 8600 5150 50  0001 C CNN
F 3 "" H 8600 5150 50  0001 C CNN
	1    8600 5150
	1    0    0    -1  
$EndComp
Wire Wire Line
	8400 4850 8500 4850
Wire Wire Line
	8400 4950 8900 4950
Wire Wire Line
	8400 5050 8900 5050
$Comp
L Connector:Conn_01x06_Male J2
U 1 1
P 2400 2600
F 0 "J2" H 2506 2978 50  0000 C CNN
F 1 "Conn_01x06_Male" H 2506 2887 50  0000 C CNN
F 2 "Connector_PinHeader_2.54mm:PinHeader_1x06_P2.54mm_Vertical" H 2400 2600 50  0001 C CNN
F 3 "~" H 2400 2600 50  0001 C CNN
	1    2400 2600
	1    0    0    -1  
$EndComp
Wire Wire Line
	2600 2500 3000 2500
Wire Wire Line
	3000 2500 3000 2250
Wire Wire Line
	3000 2250 3300 2250
Wire Wire Line
	2600 2600 3100 2600
Wire Wire Line
	3100 2600 3100 2350
Wire Wire Line
	3100 2350 3300 2350
Wire Wire Line
	2600 2700 3200 2700
Wire Wire Line
	3200 2700 3200 2450
Wire Wire Line
	3200 2450 3300 2450
Wire Wire Line
	3300 2550 3300 3150
Wire Wire Line
	3300 3150 5000 3150
Wire Wire Line
	5000 3150 5000 2250
Wire Wire Line
	5000 2250 6050 2250
Wire Wire Line
	5750 2350 6050 2350
Wire Wire Line
	5750 2450 6050 2450
Wire Wire Line
	6050 2550 5900 2550
Wire Wire Line
	5900 2550 5900 3150
Wire Wire Line
	5900 3150 7900 3150
Wire Wire Line
	7900 3150 7900 2300
Wire Wire Line
	7900 2300 8850 2300
Wire Wire Line
	8850 2600 8000 2600
Wire Wire Line
	8000 2600 8000 5350
Wire Wire Line
	8000 5350 8900 5350
Wire Wire Line
	8900 5650 7100 5650
Wire Wire Line
	7100 5650 7100 6150
Wire Wire Line
	7100 6150 5550 6150
Wire Wire Line
	5550 6150 5550 5300
Wire Wire Line
	5550 5300 6100 5300
Wire Wire Line
	6100 5600 5250 5600
Wire Wire Line
	5250 5600 5250 6250
Wire Wire Line
	5250 6250 3200 6250
Wire Wire Line
	3200 6250 3200 5300
Wire Wire Line
	3200 5300 3350 5300
Wire Wire Line
	2600 2800 2800 2800
Wire Wire Line
	2800 2800 2800 4400
Wire Wire Line
	2800 4400 2300 4400
Wire Wire Line
	2300 4400 2300 5600
Wire Wire Line
	2300 5600 3350 5600
Wire Wire Line
	3050 5400 3350 5400
Wire Wire Line
	3050 5500 3350 5500
Wire Wire Line
	5800 5400 6100 5400
Wire Wire Line
	5800 5500 6100 5500
Wire Wire Line
	8600 5450 8900 5450
Wire Wire Line
	8600 5550 8900 5550
$Comp
L power:GND #PWR012
U 1 1
P 2700 2900
F 0 "#PWR012" H 2700 2650 50  0001 C CNN
F 1 "GND" H 2705 2727 50  0000 C CNN
F 2 "" H 2700 2900 50  0001 C CNN
F 3 "" H 2700 2900 50  0001 C CNN
	1    2700 2900
	1    0    0    -1  
$EndComp
$Comp
L power:VDD #PWR013
U 1 1
P 2750 2300
F 0 "#PWR013" H 2750 2150 50  0001 C CNN
F 1 "VDD" H 2767 2473 50  0000 C CNN
F 2 "" H 2750 2300 50  0001 C CNN
F 3 "" H 2750 2300 50  0001 C CNN
	1    2750 2300
	1    0    0    -1  
$EndComp
Wire Wire Line
	2600 2400 2750 2400
Wire Wire Line
	2750 2400 2750 2300
Wire Wire Line
	2600 2900 2700 2900
Text Label 2700 2600 0    50   ~ 0
SPI_SCK
Text Label 2700 2700 0    50   ~ 0
SPI_CS
Text Label 5750 2350 0    50   ~ 0
SPI_SCK
Text Label 8500 2400 0    50   ~ 0
SPI_SCK
Wire Wire Line
	8500 2400 8850 2400
Wire Wire Line
	8500 2500 8850 2500
Text Label 8600 5450 0    50   ~ 0
SPI_SCK
Text Label 5800 5400 0    50   ~ 0
SPI_SCK
Text Label 3050 5400 0    50   ~ 0
SPI_SCK
Text Label 5750 2450 0    50   ~ 0
SPI_CS
Text Label 8500 2500 0    50   ~ 0
SPI_CS
Text Label 8600 5550 0    50   ~ 0
SPI_CS
Text Label 5800 5500 0    50   ~ 0
SPI_CS
Text Label 3050 5500 0    50   ~ 0
SPI_CS
$Comp
L Device:R R3
U 1 1
P 2900 1500
F 0 "R3" H 2970 1546 50  0000 L CNN
F 1 "R" H 2970 1455 50  0000 L CNN
F 2 "Resistor_SMD:R_0805_2012Metric" V 2830 1500 50  0001 C CNN
F 3 "~" H 2900 1500 50  0001 C CNN
	1    2900 1500
	1    0    0    -1  
$EndComp
$Comp
L power:VDD #PWR056
U 1 1
P 2900 1250
F 0 "#PWR056" H 2900 1100 50  0001 C CNN
F 1 "VDD" H 2917 1423 50  0000 C CNN
F 2 "" H 2900 1250 50  0001 C CNN
F 3 "" H 2900 1250 50  0001 C CNN
	1    2900 1250
	1    0    0    -1  
$EndComp
Wire Wire Line
	2900 1250 2900 1350
Wire Wire Line
	2900 1650 2900 1750
$Comp
L Device:R R8
U 1 1
P 5650 1500
F 0 "R8" H 5720 1546 50  0000 L CNN
F 1 "R" H 5720 1455 50  0000 L CNN
F 2 "Resistor_SMD:R_0805_2012Metric" V 5580 1500 50  0001 C CNN
F 3 "~" H 5650 1500 50  0001 C CNN
	1    5650 1500
	1    0    0    -1  
$EndComp
$Comp
L power:VDD #PWR059
U 1 1
P 5650 1250
F 0 "#PWR059" H 5650 1100 50  0001 C CNN
F 1 "VDD" H 5667 1423 50  0000 C CNN
F 2 "" H 5650 1250 50  0001 C CNN
F 3 "" H 5650 1250 50  0001 C CNN
	1    5650 1250
	1    0    0    -1  
$EndComp
Wire Wire Line
	5650 1250 5650 1350
Wire Wire Line
	5650 1650 5650 1750
$Comp
L Device:R R10
U 1 1
P 8500 1550
F 0 "R10" H 8570 1596 50  0000 L CNN
F 1 "R" H 8570 1505 50  0000 L CNN
F 2 "Resistor_SMD:R_0805_2012Metric" V 8430 1550 50  0001 C CNN
F 3 "~" H 8500 1550 50  0001 C CNN
	1    8500 1550
	1    0    0    -1  
$EndComp
$Comp
L power:VDD #PWR061
U 1 1
P 8500 1300
F 0 "#PWR061" H 8500 1150 50  0001 C CNN
F 1 "VDD" H 8517 1473 50  0000 C CNN
F 2 "" H 8500 1300 50  0001 C CNN
F 3 "" H 8500 1300 50  0001 C CNN
	1    8500 1300
	1    0    0    -1  
$EndComp
Wire Wire Line
	8500 1300 8500 1400
Wire Wire Line
	8500 1700 8500 1800
$Comp
L Device:R R11
U 1 1
P 8500 4600
F 0 "R11" H 8570 4646 50  0000 L CNN
F 1 "R" H 8570 4555 50  0000 L CNN
F 2 "Resistor_SMD:R_0805_2012Metric" V 8430 4600 50  0001 C CNN
F 3 "~" H 8500 4600 50  0001 C CNN
	1    8500 4600
	1    0    0    -1  
$EndComp
$Comp
L power:VDD #PWR062
U 1 1
P 8500 4350
F 0 "#PWR062" H 8500 4200 50  0001 C CNN
F 1 "VDD" H 8517 4523 50  0000 C CNN
F 2 "" H 8500 4350 50  0001 C CNN
F 3 "" H 8500 4350 50  0001 C CNN
	1    8500 4350
	1    0    0    -1  
$EndComp
Wire Wire Line
	8500 4350 8500 4450
Wire Wire Line
	8500 4750 8500 4850
$Comp
L Device:R R9
U 1 1
P 5650 4550
F 0 "R9" H 5720 4596 50  0000 L CNN
F 1 "R" H 5720 4505 50  0000 L CNN
F 2 "Resistor_SMD:R_0805_2012Metric" V 5580 4550 50  0001 C CNN
F 3 "~" H 5650 4550 50  0001 C CNN
	1    5650 4550
	1    0    0    -1  
$EndComp
$Comp
L power:VDD #PWR060
U 1 1
P 5650 4300
F 0 "#PWR060" H 5650 4150 50  0001 C CNN
F 1 "VDD" H 5667 4473 50  0000 C CNN
F 2 "" H 5650 4300 50  0001 C CNN
F 3 "" H 5650 4300 50  0001 C CNN
	1    5650 4300
	1    0    0    -1  
$EndComp
Wire Wire Line
	5650 4300 5650 4400
Wire Wire Line
	5650 4700 5650 4800
$Comp
L Device:R R5
U 1 1
P 3050 4550
F 0 "R5" H 3120 4596 50  0000 L CNN
F 1 "R" H 3120 4505 50  0000 L CNN
F 2 "Resistor_SMD:R_0805_2012Metric" V 2980 4550 50  0001 C CNN
F 3 "~" H 3050 4550 50  0001 C CNN
	1    3050 4550
	1    0    0    -1  
$EndComp
$Comp
L power:VDD #PWR058
U 1 1
P 3050 4300
F 0 "#PWR058" H 3050 4150 50  0001 C CNN
F 1 "VDD" H 3067 4473 50  0000 C CNN
F 2 "" H 3050 4300 50  0001 C CNN
F 3 "" H 3050 4300 50  0001 C CNN
	1    3050 4300
	1    0    0    -1  
$EndComp
Wire Wire Line
	3050 4300 3050 4400
$Comp
L Device:R R7
U 1 1
P 3200 2950
F 0 "R7" H 3270 2996 50  0000 L CNN
F 1 "R" H 3270 2905 50  0000 L CNN
F 2 "Resistor_SMD:R_0805_2012Metric" V 3130 2950 50  0001 C CNN
F 3 "~" H 3200 2950 50  0001 C CNN
	1    3200 2950
	1    0    0    -1  
$EndComp
$Comp
L Device:R R6
U 1 1
P 3100 2950
F 0 "R6" H 3170 2996 50  0000 L CNN
F 1 "R" H 3170 2905 50  0000 L CNN
F 2 "Resistor_SMD:R_0805_2012Metric" V 3030 2950 50  0001 C CNN
F 3 "~" H 3100 2950 50  0001 C CNN
	1    3100 2950
	1    0    0    -1  
$EndComp
$Comp
L Device:R R4
U 1 1
P 3000 2950
F 0 "R4" H 3070 2996 50  0000 L CNN
F 1 "R" H 3070 2905 50  0000 L CNN
F 2 "Resistor_SMD:R_0805_2012Metric" V 2930 2950 50  0001 C CNN
F 3 "~" H 3000 2950 50  0001 C CNN
	1    3000 2950
	1    0    0    -1  
$EndComp
Wire Wire Line
	3000 2800 3000 2500
Connection ~ 3000 2500
Wire Wire Line
	3100 2800 3100 2600
Connection ~ 3100 2600
Wire Wire Line
	3200 2800 3200 2700
Connection ~ 3200 2700
Wire Wire Line
	3200 3100 3100 3100
Connection ~ 3100 3100
Wire Wire Line
	3100 3100 3000 3100
$Comp
L power:VDD #PWR057
U 1 1
P 3000 3350
F 0 "#PWR057" H 3000 3200 50  0001 C CNN
F 1 "VDD" H 3017 3523 50  0000 C CNN
F 2 "" H 3000 3350 50  0001 C CNN
F 3 "" H 3000 3350 50  0001 C CNN
	1    3000 3350
	1    0    0    -1  
$EndComp
Wire Wire Line
	3000 3350 3000 3400
Wire Wire Line
	3000 3400 3100 3400
Wire Wire Line
	3100 3400 3100 3100
Wire Wire Line
	3050 4800 3050 4700
Connection ~ 3050 4800
Wire Wire Line
	3050 4800 3350 4800
Connection ~ 2900 1750
Wire Wire Line
	2900 1750 3300 1750
Connection ~ 5650 1750
Wire Wire Line
	5650 1750 6050 1750
Connection ~ 8500 1800
Wire Wire Line
	8500 1800 8850 1800
Connection ~ 8500 4850
Wire Wire Line
	8500 4850 8900 4850
Connection ~ 5650 4800
Wire Wire Line
	5650 4800 6100 4800
Connection ~ 5350 6550
$EndSCHEMATC
